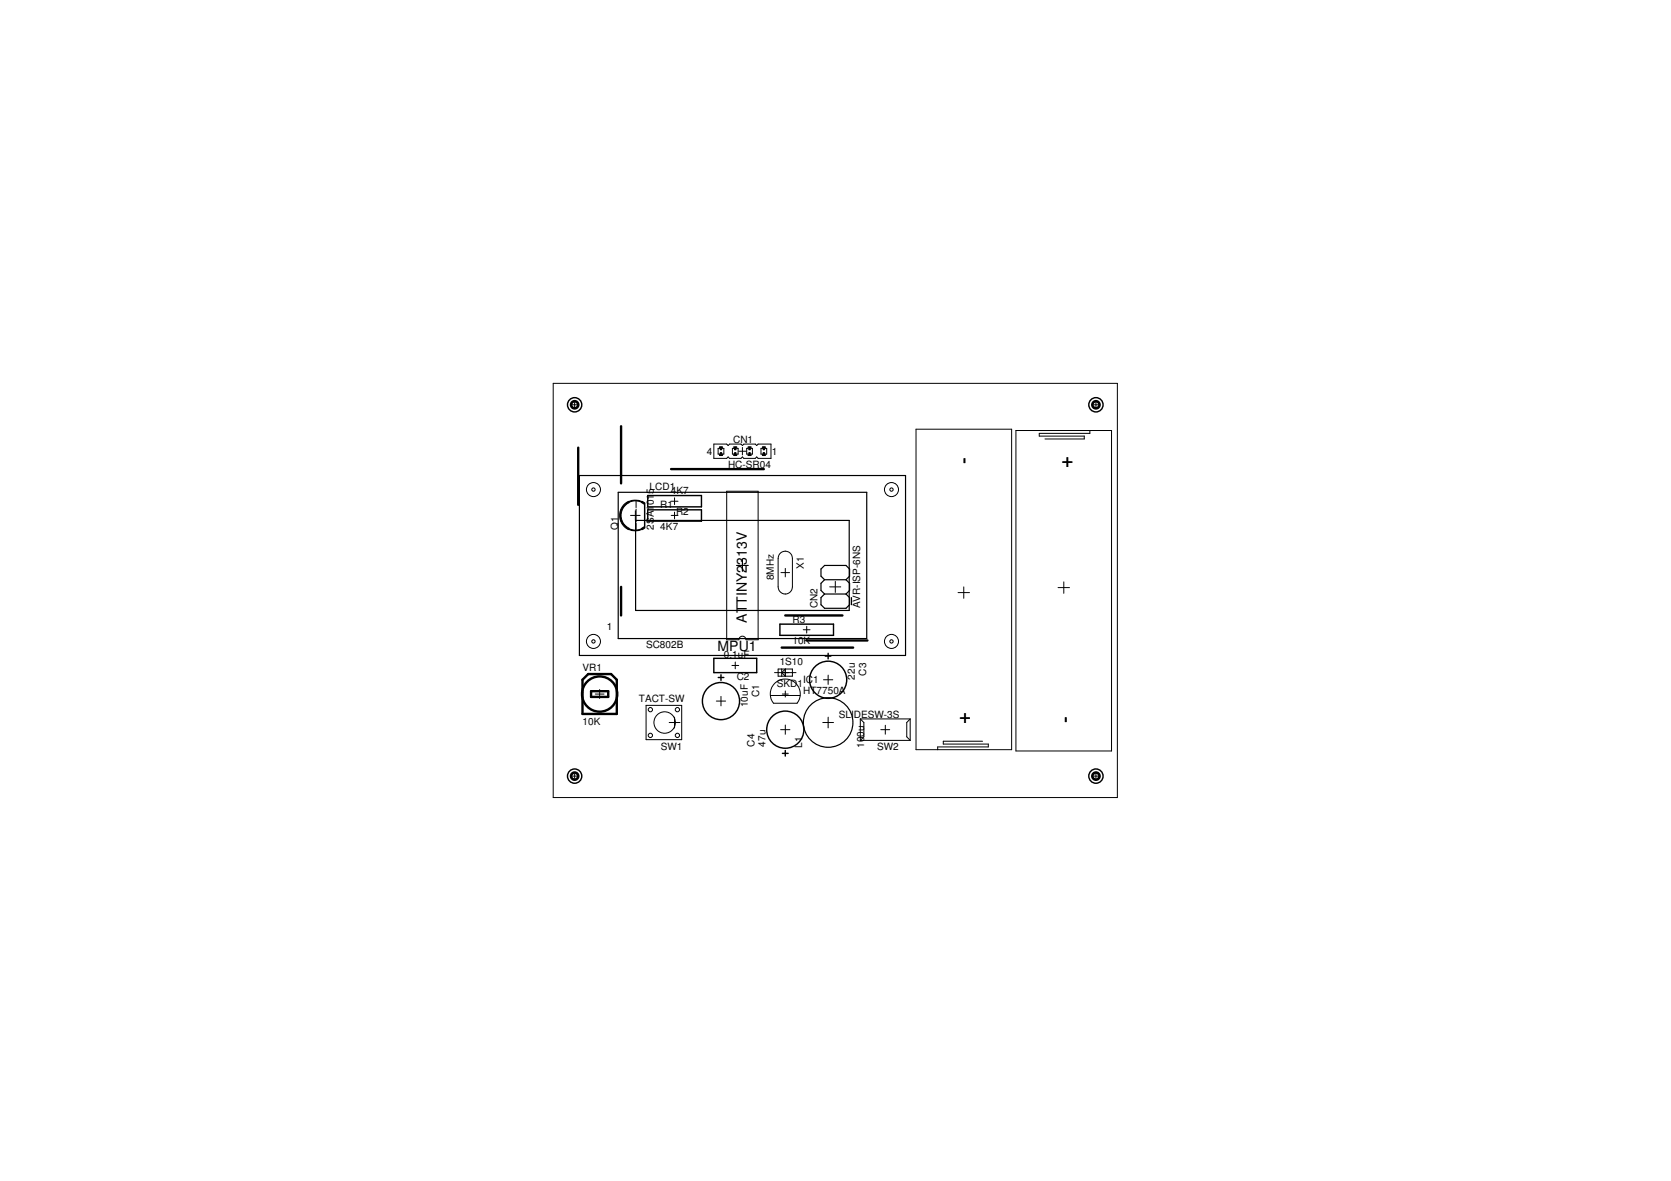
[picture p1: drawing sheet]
<svg xmlns="http://www.w3.org/2000/svg" width="297mm" height="210mm" viewBox="0 0 297 210" stroke-linecap="round" stroke-linejoin="round" font-family="sans-serif">
<g fill="#000" stroke="#000" stroke-width=".42">
<path d="M110.4 75.8v10.1zM102.8 79.6v10.1zM119.3 83.4h16.5zM104.6 119.8h4zM108.6 119.8l1 1zM110.4 104.3v5.1zM139 115.1h12.7zM139.6 109.4h10.2zM143.4 113.8h10.8zM103.5 120.8v6.1zM103.5 120.8l1.1-1zM105.1 122.8v1.1z"/>
<path d="M105.1 123.9h3zM108.1 122.8v1.1zM105.1 122.8h3zM109.6 120.8v6.1zM103.5 126.9h6.1z"/>
</g>
<g fill="#000" stroke="#000" stroke-width=".18">
<path d="M98.3 68.1v73.7zM101.7 71.9h.9zM102.1 71.5v.9zM126.9 78.9v2.6zM127.7 79.7v1zM127.9 79.4v.3zM127.7 79.7h.2zM128.4 79.4v.3zM127.9 79.4h.5zM128.4 79.7h.3zM126.9 78.9h2.3zM129.2 78.9l.2 .3z"/>
<path d="M129.7 78.9l-.3 .3zM130.2 79.7v1zM130.4 79.4v.3zM130.2 79.7h.2zM131 79.4v.3zM130.4 79.4h.6zM131 79.7h.2zM129.7 78.9h2zM131.7 78.9l.3 .3zM132 79.2l.2-.3zM132.7 79.7v1zM133 79.4v.3z"/>
<path d="M132.7 79.7h.3zM133.5 79.4v.3zM133 79.4h.5zM133.5 79.7h.2zM132.2 78.9h2.1zM134.3 78.9l.2 .3zM134.8 78.9l-.3 .3zM135.3 79.7v1zM135.5 79.4v.3zM135.3 79.7h.2zM136 79.4v.3zM135.5 79.4h.5z"/>
<path d="M136 79.7h.3zM134.8 78.9h2.3zM162.8 76.3v56.9zM162.8 76.3h17zM180.6 76.5v57zM184.7 77v.5zM184.7 77.5h8zM192.7 77.5v.5zM185.8 78h6.9zM180.6 76.5h13.1zM193.7 76.5v.5zM184.7 77h9z"/>
<path d="M194.4 71.9h.8zM194.8 71.5v.9zM193.7 76.5h3.9zM98.3 68.1h100.3zM112.1 91.6h1.7zM112.9 90.8v1.7zM113.1 90.5v2.3zM113.1 93v1.3zM113.1 89v1.2zM119.3 91.6h1.2zM119.3 89.1h1.2zM119.9 91v1.2z"/>
<path d="M119.9 88.5v1.2zM126.9 81.5h2.3zM127.7 80.7h.2zM127.9 80.7v.3zM127.9 81h.5zM128.4 80.7v.3zM128.4 80.7h.3zM128.7 79.7v1zM129.4 81.2l-.2 .3zM129.4 81.2l.3 .3zM129.7 81.5h2zM130.2 80.7h.2z"/>
<path d="M130.4 80.7v.3zM130.4 81h.6zM131 80.7v.3zM131 80.7h.2zM131.2 79.7v1zM131.3 80.2h1.3zM131.7 81.5l.3-.3zM132 81.2l.2 .3zM132 79.5v1.4zM132.2 81.5h2.1zM132.7 80.7h.3zM133 80.7v.3z"/>
<path d="M133 81h.5zM133.5 80.7v.3zM133.5 80.7h.2zM133.7 79.7v1zM134.3 81.5l.2-.3zM134.5 81.2l.3 .3zM129.2 87.3h5.6zM134.8 87.3v26.4zM134.8 81.5h2.3zM135.3 80.7h.2zM135.5 80.7v.3zM135.5 81h.5z"/>
<path d="M136 80.7v.3zM136 80.7h.3zM136.3 79.7v1zM137.1 78.9v2.6zM138.3 99.2v5.1zM140.9 99.2v5.1zM129.2 113.7h2.1zM129.2 87.3v26.4zM130.1 118.3h1.2zM130.7 117.7v1.2zM131 100.5h2zM132 99.5v2z"/>
<path d="M132.6 113.7h2.2zM138.3 118.9v.6zM138.3 118.9h.7zM137.7 119.5h.6zM138.8 101.8h1.6zM139 118.9h.6zM139 118.9v.6zM139 119.5l.6 .7zM139 119.5l.6-.6zM139 119.5h1.2zM139.6 118.9h1.3zM139.6 118.9v.6z"/>
<path d="M139.6 119.5h1.3zM138.3 119.5h1.3zM139.6 101v1.5zM140.9 118.9v.6zM140.9 119.5v.7zM140.9 119.5h.6zM142.8 111.9h1.2zM143.4 111.3v1.2zM147.5 104.3h2zM148.5 103.3v2zM170.3 105.3h2zM171.3 104.3v2z"/>
<path d="M188.1 104.4h2zM189.1 103.4v2.1zM101.7 137.9h.9zM102.1 137.5v.9zM105.8 123.4h1.6zM106.6 122.6v1.5zM114.8 125.4v6.1zM114.8 125.4h6.4zM119 128.4h1.9zM119.9 127.5v1.9zM114.8 131.5h6.4zM121.2 125.4v6.1z"/>
<path d="M127.3 124.6h1.7zM128.2 123.8v1.7zM136.9 123.6h.4zM137.3 123.6h2zM137.5 125h4.2zM138.3 119.5v.7zM138.8 129.7h1.6zM138.3 120.2h.7zM139 119.5v.7zM139.1 123.4h1zM139.3 123.6h.6zM139 120.2h.6z"/>
<path d="M139.6 119.5v.7zM139.6 122.8v1.1zM139.6 118.9v1.2zM139.6 128.9v1.6zM139.9 123.6h1.9zM139.6 120.2h1.3zM141.8 123.6h.4zM146.3 128.4h1.9zM146.4 120.8h1.6zM147.2 120v1.6zM147.2 127.5v1.9zM152.9 127.8v3.8z"/>
<path d="M152.9 127.8h8.9zM152.9 131.6l.7-.6zM153.6 128.4v2.6zM152.9 127.8l.7 .6zM156.6 129.7h1.6zM157.4 128.9v1.6zM161.2 128.4v2.6zM161.8 127.8l-.6 .6zM152.9 131.6h8.9zM161.8 127.8v3.8zM161.2 131l.6 .6zM162.8 133.2h3.9z"/>
<path d="M166.7 133.2h13.1zM166.7 132.8v.4zM166.7 132.8h9zM167.7 131.7v.5zM167.7 131.7h7zM175.7 132.2v.6zM167.7 132.2h8zM179.8 76.3v56.9zM180.6 133.5h17zM194.4 137.9h.8zM194.8 137.5v.9zM197.6 76.5v57z"/>
<path d="M98.3 141.8h100.3zM198.6 68.1v73.7z"/>
<path d="M111.8 94a2.67 2.67 0 0 0 2.2 0l.1 .1-.2 .1-.8 .1h-.8l-.5-.2z" fill-rule="evenodd"/>
<path d="M110.8 89.7l.9-.6 .2 .2a2.53 2.53 0 0 0-1.5 2.3 2.53 2.53 0 0 0 1.5 2.3l-.2 .2a2.8 2.8 0 0 1-.9-4.4z" fill-rule="evenodd"/>
<path d="M114 93.9l.5-.3 .2 .2-.6 .3z" fill-rule="evenodd"/>
<path d="M111.8 89.2l.5-.3h.8l.8 .2 .2 .1-.1 .1a2.67 2.67 0 0 0-2.2 0z" fill-rule="evenodd"/>
<path d="M114.1 89.1l.6 .3-.2 .2-.5-.3z" fill-rule="evenodd"/>
</g>
<g fill="none" stroke="#000" stroke-width=".18">
<path d="M138.3 99.2a1.27 1.27 0 0 1 1.3-1.2 1.27 1.27 0 0 1 1.3 1.2M131.3 113.7a.63 .63 0 0 1 .7-.6 .63 .63 0 0 1 .6 .6M138.3 104.3a1.27 1.27 0 0 0 1.3 1.3 1.27 1.27 0 0 0 1.3-1.3M137.5 125a2.66 2.66 0 0 1 .3-3.6 2.66 2.66 0 0 1 3.6 0 2.66 2.66 0 0 1 .3 3.6"/>
<circle cx="105.5" cy="87" r="1.25"/>
<circle cx="105.5" cy="87" r=".3"/>
<circle cx="158.5" cy="87" r="1.25"/>
<circle cx="158.5" cy="87" r=".3"/>
<circle cx="105.5" cy="114" r="1.25"/>
<circle cx="105.5" cy="114" r=".3"/>
<circle cx="158.5" cy="114" r="1.25"/>
<circle cx="158.5" cy="114" r=".3"/>
<circle cx="115.6" cy="126.1" r=".38"/>
<circle cx="115.6" cy="130.7" r=".38"/>
<circle cx="118.2" cy="128.4" r="1.91"/>
<circle cx="120.4" cy="130.7" r=".38"/>
<circle cx="120.4" cy="126.1" r=".38"/>
</g>
<g fill="#000" stroke="#000" stroke-width=".25">
<path d="M114.6 89.5v4.2zM115.1 90.6h9.6zM115.1 90.6v2zM115.1 88.1v2zM115.1 88.1h9.6zM124.7 90.6v2zM115.1 92.6h9.6zM115.1 90.1h9.6zM124.7 88.1v2zM126.9 117v2.5zM126.9 117h7.6zM128.2 119.9v1z"/>
<path d="M126.9 119.5h7.6zM134.5 117v2.5zM138.6 110.9h9.6zM138.6 110.9v2zM147.2 116.1v1zM146.7 116.6h1zM148.2 110.9v2zM138.6 112.9h9.6zM127.7 120.4h1zM139.1 133.9h1zM139.6 133.4v1z"/>
</g>
<g fill="none" stroke="#000" stroke-width=".25">
<circle cx="102.1" cy="71.9" r="1.27"/>
<circle cx="194.8" cy="71.9" r="1.27"/>
<circle cx="102.1" cy="137.9" r="1.27"/>
<circle cx="128.2" cy="124.6" r="3.3"/>
<circle cx="139.6" cy="129.7" r="3.3"/>
<circle cx="147.2" cy="120.8" r="3.3"/>
<circle cx="194.8" cy="137.9" r="1.27"/>
</g>
<circle cx="106.6" cy="123.4" r="3.1" fill="none" stroke="#000" stroke-width=".42"/>
<g fill="#000" stroke="#000" stroke-width=".21">
<path d="M103 84.5h58zM109.9 87.5h44.2zM113 92.5h38zM151 92.5v16zM154.1 87.5v26zM161 84.5v32zM103 84.5v32zM109.9 87.5v26zM113 92.5v16zM145.9 106.2v1.3zM145.9 106.2l.7-.6zM145.9 103.7v1.2z"/>
<path d="M145.9 103.7l.7-.7zM145.9 101.1v1.3zM145.9 101.1l.7-.6zM145.9 107.5l.7 .6zM145.9 104.9l.7 .7zM145.9 102.4l.7 .6zM146.6 105.6h3.8zM146.6 103h3.8zM146.6 100.5h3.8zM150.4 108.1l.6-.6zM151 104.9l-.6 .7zM151 102.4l-.6 .6z"/>
<path d="M146.6 108.1h3.8zM113 108.5h38zM150.4 105.6l.6 .6zM150.4 103l.6 .7zM150.4 100.5l.6 .6zM151 101.1v1.3zM151 103.7v1.2zM151 106.2v1.3zM151.4 106.2v1.3zM109.9 113.5h44.2zM103 116.5h58z"/>
</g>
<circle cx="147.2" cy="128.4" r="4.4" fill="none" stroke="#000" stroke-width=".21"/>
<path d="M128 79.4h.3v.5h-.3zM130.6 79.4h.2v.5h-.2zM133.1 79.4h.3v.5h-.3zM135.7 79.4h.2v.5h-.2zM128 80.5h.3v.5h-.3zM130.6 80.5h.2v.5h-.2zM133.1 80.5h.3v.5h-.3zM135.7 80.5h.2v.5h-.2z" fill="#000" stroke="#000" stroke-width=".18"/>
<g fill="none" stroke="#000" stroke-width=".47">
<circle cx="102.1" cy="71.9" r=".64"/>
<circle cx="194.8" cy="71.9" r=".64"/>
<circle cx="102.1" cy="137.9" r=".64"/>
<circle cx="194.8" cy="137.9" r=".64"/>
</g>
<g font-size="3.6">
<text x="172.5" y="82.5" transform="rotate(-90 172.5 82.5)">-</text>
<text x="190.6" y="83.2" transform="rotate(-90 190.6 83.2)">+</text>
<text x="172.4" y="128.6" transform="rotate(-90 172.4 128.6)">+</text>
<text x="190.5" y="128.4" transform="rotate(-90 190.5 128.4)">-</text>
</g>
<g font-size="2.5">
<text x="132.7" y="100.4" transform="rotate(-90 132.7 100.4)">313V</text>
<text x="132.7" y="110.7" transform="rotate(-90 132.7 110.7)">ATTINY2</text>
<text x="127.6" y="115.8">MPU1</text>
</g>
<g font-size="1.8">
<text x="125.7" y="80.8">4</text>
<text x="129.4" y="83.1">HC-SR04</text>
<text x="130.3" y="78.7">CN1</text>
<text x="137.2" y="80.8">1</text>
<text x="115.5" y="87.2">LCD1</text>
<text x="116.2" y="89.8" transform="rotate(-90 116.2 89.8)">01</text>
<text x="116.2" y="87.8" transform="rotate(-90 116.2 87.8)">5</text>
<text x="119.3" y="87.8">4K7</text>
<text x="109.9" y="94.2" transform="rotate(-90 109.9 94.2)">Q1</text>
<text x="116.2" y="94.2" transform="rotate(-90 116.2 94.2)">2S</text>
<text x="116.2" y="92" transform="rotate(-90 116.2 92)">A1</text>
<text x="117.4" y="90.3">R1</text>
<text x="117.4" y="94.2">4K7</text>
<text x="120.2" y="91.6">R2</text>
<text x="142.9" y="101.2" transform="rotate(-90 142.9 101.2)">X1</text>
<text x="137.6" y="103.1" transform="rotate(-90 137.6 103.1)">8MHz</text>
<text x="107.9" y="111.9">1</text>
<text x="140.9" y="110.7">R3</text>
<text x="145.3" y="108.1" transform="rotate(-90 145.3 108.1)">CN2</text>
<text x="152.9" y="108.1" transform="rotate(-90 152.9 108.1)">AVR-ISP-6NS</text>
<text x="103.5" y="119.3">VR1</text>
<text x="114.8" y="115.1">SC802B</text>
<text x="128.7" y="117">0.1uF</text>
<text x="138.6" y="118.3">1S10</text>
<text x="140.9" y="114.5">10K</text>
<text x="113.6" y="124.7">TACT-SW</text>
<text x="131" y="120.8">C2</text>
<text x="132.9" y="125.7" transform="rotate(-90 132.9 125.7)">10uF</text>
<text x="134.9" y="123.9" transform="rotate(-90 134.9 123.9)">C1</text>
<text x="138.1" y="122.1">SKD1</text>
<text x="142.8" y="121.4">IC1</text>
<text x="142.8" y="123.3">HT7750A</text>
<text x="152" y="120.8" transform="rotate(-90 152 120.8)">22u</text>
<text x="154" y="120.1" transform="rotate(-90 154 120.1)">C3</text>
<text x="103.5" y="128.9">10K</text>
<text x="149.1" y="127.5">SLIDESW-3S</text>
<text x="117.5" y="133.4">SW1</text>
<text x="134.1" y="132.7" transform="rotate(-90 134.1 132.7)">C4</text>
<text x="136.1" y="132.7" transform="rotate(-90 136.1 132.7)">47u</text>
<text x="142.6" y="132.9" transform="rotate(-90 142.6 132.9)">L1</text>
<text x="153.6" y="132.9" transform="rotate(-90 153.6 132.9)">100u</text>
<text x="155.9" y="133.2">SW2</text>
</g>
</svg>
